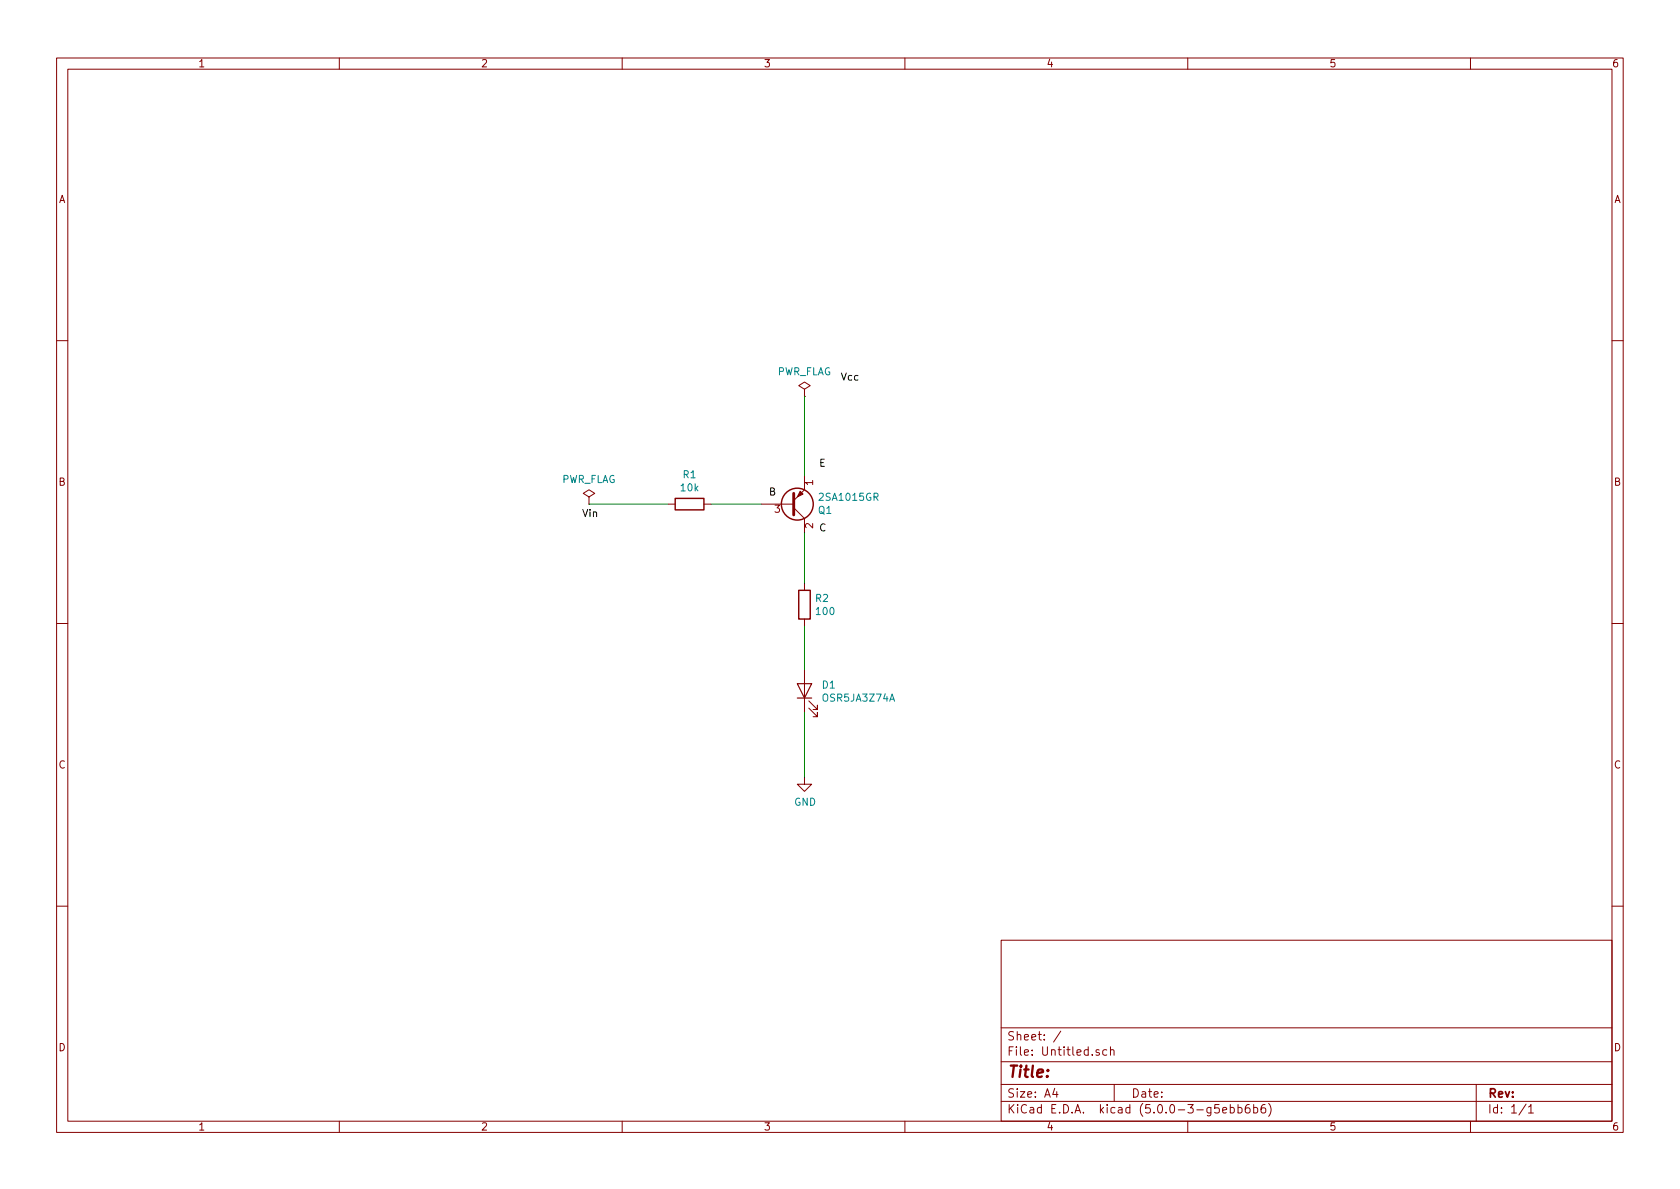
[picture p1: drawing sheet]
EESchema Schematic File Version 4
LIBS:Untitled-cache
EELAYER 26 0
EELAYER END
$Descr A4 11693 8268
encoding utf-8
Sheet 1 1
Title ""
Date ""
Rev ""
Comp ""
Comment1 ""
Comment2 ""
Comment3 ""
Comment4 ""
$EndDescr
$Comp
L Device:Q_PNP_ECB Q1
U 1 1
P 5500 3500
F 0 "Q1" H 5691 3546 50  0000 L CNN
F 1 "2SA1015GR" H 5691 3455 50  0000 L CNN
F 2 "" H 5700 3600 50  0001 C CNN
F 3 "~" H 5500 3500 50  0001 C CNN
	1    5500 3500
	1    0    0    1   
$EndComp
$Comp
L Device:R R2
U 1 1
P 5600 4200
F 0 "R2" H 5670 4246 50  0000 L CNN
F 1 "100" H 5670 4155 50  0000 L CNN
F 2 "" V 5530 4200 50  0001 C CNN
F 3 "~" H 5600 4200 50  0001 C CNN
	1    5600 4200
	1    0    0    -1  
$EndComp
$Comp
L Device:R R1
U 1 1
P 4800 3500
F 0 "R1" V 4593 3500 50  0000 C CNN
F 1 "10k" V 4684 3500 50  0000 C CNN
F 2 "" V 4730 3500 50  0001 C CNN
F 3 "~" H 4800 3500 50  0001 C CNN
	1    4800 3500
	0    1    1    0   
$EndComp
$Comp
L Device:LED D1
U 1 1
P 5600 4800
F 0 "D1" V 5638 4683 50  0000 R CNN
F 1 "OSR5JA3Z74A" V 5547 4683 50  0000 R CNN
F 2 "" H 5600 4800 50  0001 C CNN
F 3 "~" H 5600 4800 50  0001 C CNN
	1    5600 4800
	0    -1   -1   0   
$EndComp
$Comp
L power:PWR_FLAG #FLG02
U 1 1
P 5600 2750
F 0 "#FLG02" H 5600 2825 50  0001 C CNN
F 1 "PWR_FLAG" H 5600 2924 50  0000 C CNN
F 2 "" H 5600 2750 50  0001 C CNN
F 3 "~" H 5600 2750 50  0001 C CNN
	1    5600 2750
	1    0    0    -1  
$EndComp
$Comp
L power:PWR_FLAG #FLG01
U 1 1
P 4100 3500
F 0 "#FLG01" H 4100 3575 50  0001 C CNN
F 1 "PWR_FLAG" H 4100 3674 50  0000 C CNN
F 2 "" H 4100 3500 50  0001 C CNN
F 3 "~" H 4100 3500 50  0001 C CNN
	1    4100 3500
	1    0    0    -1  
$EndComp
$Comp
L power:GND #PWR01
U 1 1
P 5600 5400
F 0 "#PWR01" H 5600 5150 50  0001 C CNN
F 1 "GND" H 5605 5227 50  0000 C CNN
F 2 "" H 5600 5400 50  0001 C CNN
F 3 "" H 5600 5400 50  0001 C CNN
	1    5600 5400
	1    0    0    -1  
$EndComp
Wire Wire Line
	5600 2750 5600 3300
Wire Wire Line
	5600 3700 5600 4050
Wire Wire Line
	5600 4350 5600 4650
Wire Wire Line
	5600 4950 5600 5400
Wire Wire Line
	5300 3500 4950 3500
Wire Wire Line
	4650 3500 4100 3500
Text Label 5850 2650 0    50   ~ 0
Vcc
Text Label 4050 3600 0    50   ~ 0
Vin
Text Label 5700 3250 0    50   ~ 0
E
Text Label 5700 3700 0    50   ~ 0
C
Text Label 5350 3450 0    50   ~ 0
B
$EndSCHEMATC
